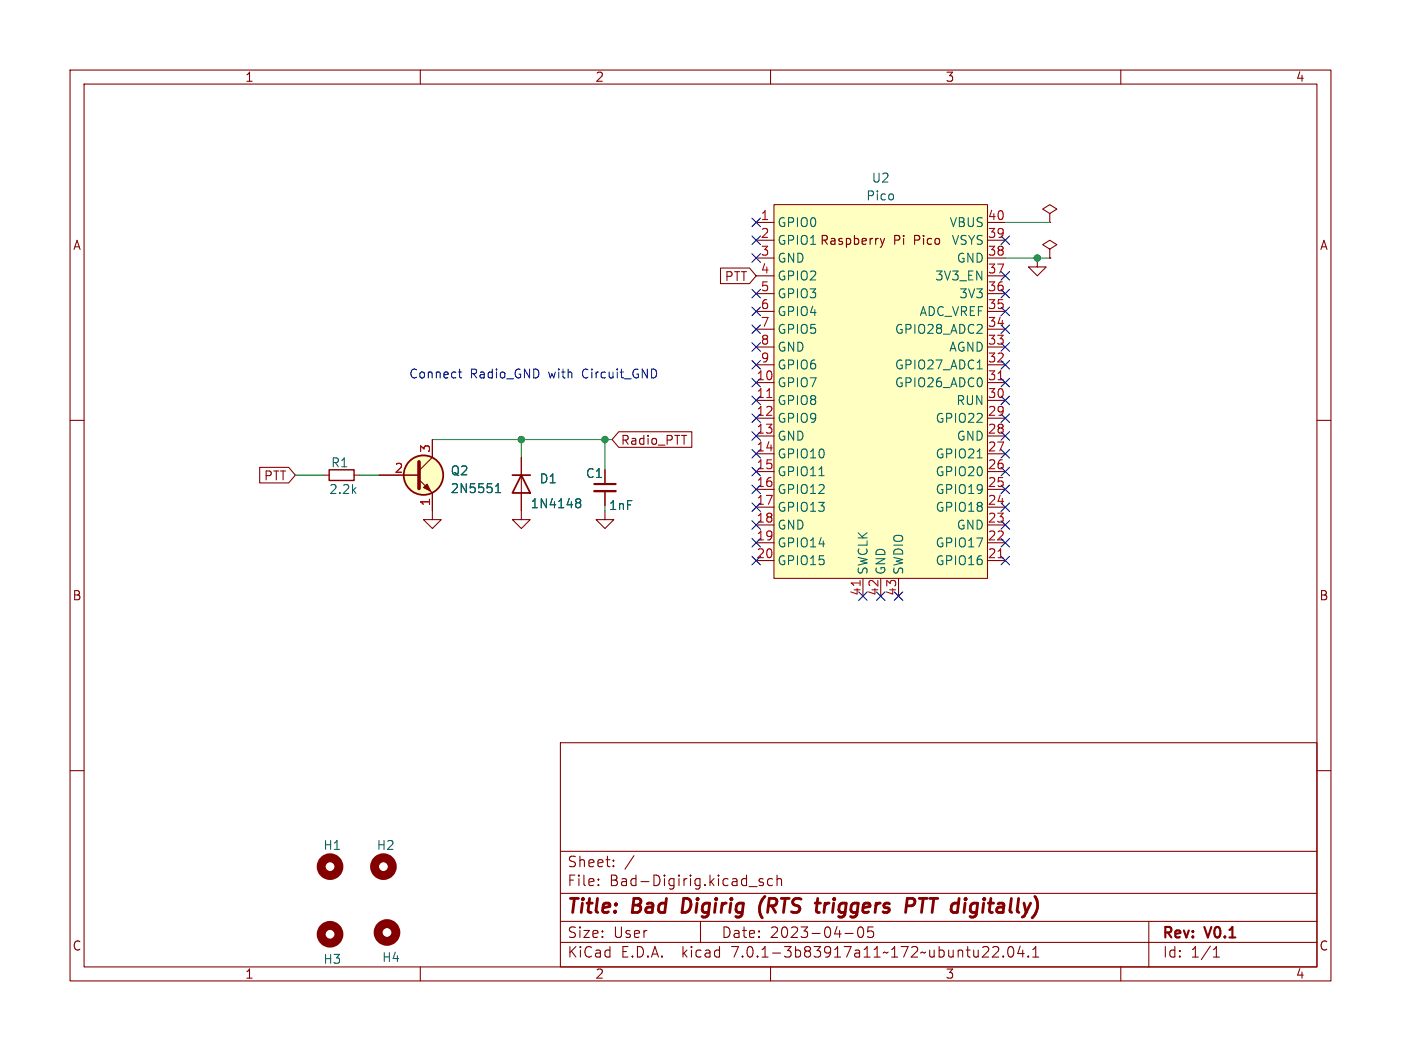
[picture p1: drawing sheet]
<svg xmlns="http://www.w3.org/2000/svg" width="200mm" height="150mm" viewBox="0 0 200 150" stroke-linecap="round" stroke-linejoin="round" font-family="sans-serif">
<g fill="none" stroke="#840000" stroke-width=".15">
<path d="M10 10h180v130h-180zM12 12h176v126h-176zM60 10v2M110 10v2M160 10v2M102.9 38.3h4.1l.9 1.1-.9 1.1h-4.1zM107.9 31.8h2.6M107.9 34.3h2.6M107.9 36.8h2.6M107.9 39.4h2.6M110.5 29.2h30.5v53.3h-30.5zM141 31.8h2.5"/>
<path d="M141 34.3h2.5M141 36.8h2.5M141 39.4h2.5M148.1 36.8v1.3h1.3l-1.3 1.3-1.3-1.3h1.3M149.9 30.5l1-.7-1-.6-1.1 .6 1.1 .7v1.3M149.9 31.8h.1M149.9 35.6l1-.7-1-.6-1.1 .6 1.1 .7v1.2M149.9 36.8h.1M10 60h2M107.9 54.6h2.6M107.9 57.1h2.6M107.9 59.7h2.6"/>
<path d="M107.9 52.1h2.6M107.9 49.5h2.6M107.9 47h2.6M107.9 44.4h2.6M107.9 41.9h2.6M141 54.6h2.5M141 57.1h2.5M141 59.7h2.5M141 52.1h2.5M141 49.5h2.5M141 47h2.5M141 44.4h2.5"/>
<path d="M141 41.9h2.5M188 60h2M37.1 66.7h4.1l1 1.1-1 1.1h-4.1zM46.2 67.8h.8M50.5 67.8h.8M54.1 67.8h5.7M59.8 68.5l1.9 1.9v3.8h1.3l-1.3 1.2-1.2-1.2h1.2M61.7 62.7v2.6l-1.9 1.9M74.4 65.3v8.9h1.3l-1.3 1.2-1.2-1.2h1.2M86.4 72.9v1.3h1.2l-1.2 1.2-1.3-1.2h1.3M86.4 67.1v2M86.4 70.1v2"/>
<path d="M88.3 61.6h10.5v2.2h-10.5l-.9-1.1zM107.9 62.2h2.6M107.9 64.8h2.6M107.9 67.3h2.6M107.9 69.8h2.6M107.9 72.4h2.6M107.9 74.9h2.6M107.9 77.5h2.6M141 62.2h2.5M141 64.8h2.5M141 67.3h2.5M141 69.8h2.5"/>
<path d="M141 72.4h2.5M141 74.9h2.5M141 77.5h2.5M107.9 80h2.6M123.2 82.5v2.6M125.7 82.5v2.6M128.3 82.5v2.6M141 80h2.5M10 110h2M80 106h108v32h-108zM188 110h2M60 138v2"/>
<path d="M80 134.5h108M80 131.5h108M80 127.5h108M80 121.5h108M85.4 126.3v.1M85.4 125.5v.1M87.6 123.6v.1M87.6 122.8v.1M100 131.5v3M106.9 126.5h1.2M108.9 125.5l-.3-.1-.2 .2v.2l.5 .2 .1 .1-.1 .2-.1 .1-.4-.1M110 138v2"/>
<path d="M110.3 125.5l-.4-.1-.3 .3v.4l.1 .2 .2 .1 .4-.1M110.9 125.5a.37 .37 0 0 1 .7 .1v.8M110.9 124.9v1.5M120.6 133.2h1.2M122.6 132.4a1 1 0 0 0 .2 1.4h.1a1 1 0 0 0 .2-1.4M123.9 132.3v.7l.2-.1h.5l.1 .3v.3l-.3 .3h-.3l-.2-.1M140.2 136.6h.9M141.1 135.2v.5M141.7 135.2l.2-.1 .5 .1a.41 .41 0 0 1 .1 .5l-.9 .9h1M143.2 136.5h.1l-.1 .1M143.2 136.5v.1M144.1 135.2a.36 .36 0 0 1 .5 .2 .77 .77 0 0 1-.4 1.2 1 1 0 0 1-.1-1.4z"/>
<path d="M145.6 135l-.3 1.1h.9M146 135.6v1M146.8 136.5h.1l-.1 .1M146.8 136.5h-.1l.1 .1M146.8 136.5v.1M147.4 136.6h.9M147.4 135.5l.5-.4v1.5M160 138v2M164 131.5v6.5M173.2 136.6h.9M173.2 135.5l.4-.4v1.5"/>
</g>
<path d="M109.1 128a2.32 2.32 0 0 0-.3 3M117.8 128.9l-.2 1.3M129.5 128.2h.8l.2 .1a.58 .58 0 0 1-.3 1h-.8" fill="none" stroke="#840000" stroke-width=".4"/>
<g fill="#ffffc2" stroke="#ffffc2" stroke-width=".14">
<path d="M110.5 29.2h30.5v53.3h-30.5z"/>
<circle cx="60.5" cy="67.8" r="2.82"/>
</g>
<path d="M59.8 65.9v3.8" fill="none" stroke="#840000" stroke-width=".51"/>
<path d="M60.5 69.6l.5-.5 .5 1z" fill="#840000" stroke="#840000" stroke-width=".15"/>
<g fill="none" stroke="#840000" stroke-width=".25">
<path d="M73.2 67.8h2.5M74.4 67.8l1.3 2.6h-2.5z"/>
<circle cx="60.5" cy="67.8" r="2.82"/>
</g>
<path d="M139.5 52.7h.7M70.7 70.3h.8M70.7 69.4l.4-.4v1.3M82.4 71.2l.4 .1 .1 .1-.2 .3M82.4 71.7h.3M82.7 71.7l.2 .3v.2l-.2 .3h-.3M139.5 65.4h.7" fill="none" stroke="#006464" stroke-width=".15"/>
<path d="M125.7 34l.3 .9M126 34.9l-.1 .3-.2 .1M126.3 34l-.3 .9" fill="none" stroke="#840000" stroke-width=".16"/>
<path d="M109.5 56.7h.7M142.5 54.2h.7M142.5 79.6h.7M122.8 82.9v.7" fill="none" stroke="#a90000" stroke-width=".15"/>
<path d="M47 67.1h3.5v1.5h-3.5z" fill="none" stroke="#840000" stroke-width=".2"/>
<path d="M84.8 70.1h3.1" fill="none" stroke="#840000" stroke-width=".33"/>
<path d="M84.8 69.1h3.1" fill="none" stroke="#840000" stroke-width=".3"/>
<g fill="none" stroke="#840000" stroke-width="1.3">
<circle cx="47.1" cy="133.3" r="1.27"/>
<circle cx="47.1" cy="123.7" r="1.27"/>
<circle cx="54.7" cy="123.7" r="1.27"/>
<circle cx="55.2" cy="133.1" r="1.27"/>
</g>
<path d="M65.4 53.1h.5M65.6 52.7v1.1l.1 .1h.2" fill="none" stroke="#0000c2" stroke-width=".15"/>
<path d="M143.5 31.8h6.4M143.5 36.8h6.4M42.2 67.8h4M51.3 67.8h2.8M61.7 62.7h25.7M74.4 62.7v2.6M86.4 62.7v4.4M86.4 72.1v.8" fill="none" stroke="#009600" stroke-width=".15"/>
<g fill="none" stroke="#000084" stroke-width=".15">
<path d="M107.3 31.1l1.3 1.3M107.3 33.7l1.3 1.2M107.3 36.2l1.3 1.2M108.6 31.1l-1.3 1.3M108.6 33.7l-1.3 1.2M108.6 36.2l-1.3 1.2M142.9 38.8l1.2 1.2M142.9 33.7l1.2 1.2M144.1 38.8l-1.2 1.2M144.1 33.7l-1.2 1.2M107.3 51.5l1.3 1.2M107.3 41.3l1.3 1.2"/>
<path d="M107.3 54l1.3 1.2M107.3 56.5l1.3 1.3M107.3 48.9l1.3 1.2M107.3 46.4l1.3 1.2M107.3 43.8l1.3 1.3M107.3 59.1l1.3 1.2M108.6 51.5l-1.3 1.2M108.6 41.3l-1.3 1.2M108.6 54l-1.3 1.2M108.6 56.5l-1.3 1.3M108.6 48.9l-1.3 1.2M108.6 46.4l-1.3 1.2"/>
<path d="M108.6 43.8l-1.3 1.3M108.6 59.1l-1.3 1.2M142.9 46.4l1.2 1.2M142.9 48.9l1.2 1.2M142.9 43.8l1.2 1.3M142.9 41.3l1.2 1.2M142.9 59.1l1.2 1.2M142.9 56.5l1.2 1.3M142.9 51.5l1.2 1.2M142.9 54l1.2 1.2M144.1 46.4l-1.2 1.2M144.1 48.9l-1.2 1.2"/>
<path d="M144.1 43.8l-1.2 1.3M144.1 41.3l-1.2 1.2M144.1 59.1l-1.2 1.2M144.1 56.5l-1.2 1.3M144.1 51.5l-1.2 1.2M144.1 54l-1.2 1.2M107.3 79.4l1.3 1.2M107.3 69.2l1.3 1.3M107.3 61.6l1.3 1.2M107.3 66.7l1.3 1.2M107.3 64.2l1.3 1.2M107.3 74.3l1.3 1.2"/>
<path d="M107.3 76.9l1.3 1.2M107.3 71.8l1.3 1.2M108.6 79.4l-1.3 1.2M108.6 76.9l-1.3 1.2M108.6 74.3l-1.3 1.2M108.6 69.2l-1.3 1.3M108.6 61.6l-1.3 1.2M108.6 66.7l-1.3 1.2M108.6 64.2l-1.3 1.2M108.6 71.8l-1.3 1.2M142.9 71.8l1.2 1.2M142.9 76.9l1.2 1.2"/>
<path d="M142.9 74.3l1.2 1.2M142.9 79.4l1.2 1.2M142.9 69.2l1.2 1.3M142.9 64.2l1.2 1.2M142.9 66.7l1.2 1.2M142.9 61.6l1.2 1.2M144.1 71.8l-1.2 1.2M144.1 69.2l-1.2 1.3M144.1 76.9l-1.2 1.2M144.1 74.3l-1.2 1.2M144.1 79.4l-1.2 1.2M144.1 64.2l-1.2 1.2"/>
<path d="M144.1 66.7l-1.2 1.2M144.1 61.6l-1.2 1.2M122.6 84.5l1.2 1.2M123.8 84.5l-1.2 1.2M125.1 84.5l1.2 1.2M126.3 84.5l-1.2 1.2M127.7 84.5l1.2 1.2M128.9 84.5l-1.2 1.2"/>
</g>
<g fill="#009600" stroke="#009600" stroke-width=".15">
<circle cx="74.4" cy="62.7" r=".46"/>
<circle cx="86.4" cy="62.7" r=".46"/>
<circle cx="148.1" cy="36.8" r=".46"/>
</g>
<g font-size="2.8" fill="#840000">
<text x="81" y="130.8">Title:</text>
<text x="90.4" y="130.8">Bad</text>
<text x="98.1" y="130.8">Digirig</text>
<text x="109.7" y="130.8">(RTS</text>
<text x="118.4" y="130.8">triggers</text>
<text x="131.8" y="130.8">PTT digitally)</text>
</g>
<g font-size="2.1" fill="#840000">
<text x="81" y="124">Sheet:</text>
<text x="89.2" y="124">/</text>
<text x="81" y="126.7">File:</text>
<text x="87" y="126.7">Bad-Digirig.kicad_sch</text>
<text x="81" y="136.9">KiCad</text>
<text x="81" y="134.1">Size:</text>
<text x="87.6" y="134.1">User</text>
<text x="88.7" y="136.9">E.D.A.</text>
<text x="97.4" y="136.9">kicad</text>
<text x="103" y="134.1">Date:</text>
<text x="104.5" y="136.9">7.0.1-3b83917a11~172~ubuntu22.04.1</text>
<text x="109.9" y="134.1">2023-04-05</text>
<text x="166" y="134.2">Rev:</text>
<text x="166" y="136.9">Id:</text>
<text x="170" y="136.9">1/1</text>
<text x="172.2" y="134.2">V0.1</text>
</g>
<g font-size="1.8" fill="#840000">
<text x="35" y="11.8">1</text>
<text x="85" y="11.8">2</text>
<text x="135" y="11.8">3</text>
<text x="185" y="11.8">4</text>
<text x="10.4" y="35.8">A</text>
<text x="127.5" y="35.1">Pi</text>
<text x="130.5" y="35.1">Pico</text>
<text x="188.4" y="35.8">A</text>
<text x="103.3" y="40.3">PTT</text>
<text x="88.6" y="63.7">Radio_PTT</text>
<text x="37.6" y="68.7">PTT</text>
<text x="10.3" y="85.8">B</text>
<text x="188.3" y="85.8">B</text>
<text x="10.3" y="135.8">C</text>
<text x="188.3" y="135.8">C</text>
<text x="35" y="139.9">1</text>
<text x="85" y="139.9">2</text>
<text x="135" y="139.9">3</text>
<text x="185" y="139.9">4</text>
</g>
<g font-size="1.8" fill="#006464">
<text x="123.6" y="28.8">Pico</text>
<text x="124.4" y="26.2">U2</text>
<text x="111" y="32.6">GPIO0</text>
<text x="111" y="35.1">GPIO1 Raspberry</text>
<text x="135.4" y="32.6">VBUS</text>
<text x="135.7" y="35.1">VSYS</text>
<text x="111" y="37.7">GND</text>
<text x="111" y="40.2">GPIO2</text>
<text x="133.4" y="40.2">3V3_EN</text>
<text x="136.5" y="37.7">GND</text>
<text x="111" y="42.7">GPIO3</text>
<text x="111" y="45.3">GPIO4</text>
<text x="111" y="47.8">GPIO5</text>
<text x="127.6" y="47.8">GPIO28_ADC2</text>
<text x="131.1" y="45.3">ADC_VREF</text>
<text x="136.8" y="42.7">3V3</text>
<text x="111" y="50.4">GND</text>
<text x="111" y="52.9">GPIO6</text>
<text x="127.6" y="52.9">GPIO27_ADC1</text>
<text x="135.4" y="50.4">AGND</text>
<text x="111" y="55.4">GPIO7</text>
<text x="111" y="58">GPIO8</text>
<text x="127.6" y="55.4">GPIO26_ADC0</text>
<text x="136.4" y="58">RUN</text>
<text x="111" y="60.5">GPIO9</text>
<text x="111" y="63.1">GND</text>
<text x="111" y="65.6">GPIO10</text>
<text x="133.4" y="65.6">GPIO21</text>
<text x="133.4" y="60.5">GPIO22</text>
<text x="136.5" y="63.1">GND</text>
<text x="46.9" y="70.7">2.2k</text>
<text x="47.2" y="66.9">R1</text>
<text x="64.3" y="68">Q2</text>
<text x="64.3" y="70.5">2N5551</text>
<text x="77" y="69.2">D1</text>
<text x="83.6" y="68.4">C1</text>
<text x="111" y="68.1">GPIO11</text>
<text x="111" y="70.7">GPIO12</text>
<text x="133.4" y="70.7">GPIO19</text>
<text x="133.4" y="68.1">GPIO20</text>
<text x="75.7" y="72.7">1N4148</text>
<text x="86.9" y="73">1nF</text>
<text x="111" y="73.2">GPIO13</text>
<text x="111" y="75.8">GND</text>
<text x="133.4" y="73.2">GPIO18</text>
<text x="136.5" y="75.8">GND</text>
<text x="111" y="78.3">GPIO14</text>
<text x="111" y="80.8">GPIO15</text>
<text x="124" y="82" transform="rotate(-90 124 82)">SWCLK</text>
<text x="126.6" y="82" transform="rotate(-90 126.6 82)">GND</text>
<text x="129.1" y="82" transform="rotate(-90 129.1 82)">SWDIO</text>
<text x="133.4" y="80.8">GPIO16</text>
<text x="133.4" y="78.3">GPIO17</text>
<text x="46.1" y="121.5">H1</text>
<text x="53.7" y="121.5">H2</text>
<text x="46.1" y="137.7">H3</text>
<text x="54.5" y="137.5">H4</text>
</g>
<g font-size="1.8" fill="#a90000">
<text x="108.6" y="31.5">1</text>
<text x="108.6" y="34">2</text>
<text x="141" y="34">39</text>
<text x="141" y="31.5">40</text>
<text x="108.6" y="36.6">3</text>
<text x="108.6" y="39.1">4</text>
<text x="108.6" y="41.7">5</text>
<text x="141" y="41.7">36</text>
<text x="141" y="39.1">37</text>
<text x="141" y="36.6">38</text>
<text x="108.6" y="44.2">6</text>
<text x="108.6" y="46.7">7</text>
<text x="141" y="46.7">34</text>
<text x="141" y="44.2">35</text>
<text x="108.6" y="49.3">8</text>
<text x="108.6" y="51.8">9</text>
<text x="141" y="51.8">32</text>
<text x="141" y="49.3">33</text>
<text x="107.9" y="54.4">10</text>
<text x="107.9" y="56.9">11</text>
<text x="107.9" y="59.4">12</text>
<text x="141" y="59.4">29</text>
<text x="141" y="56.9">30</text>
<text x="141" y="54.4">31</text>
<text x="61.5" y="64.7" transform="rotate(-90 61.5 64.7)">3</text>
<text x="107.9" y="62">13</text>
<text x="107.9" y="64.5">14</text>
<text x="141" y="64.5">27</text>
<text x="141" y="62">28</text>
<text x="56.3" y="67.6">2</text>
<text x="107.9" y="67.1">15</text>
<text x="107.9" y="69.6">16</text>
<text x="141" y="69.6">25</text>
<text x="141" y="67.1">26</text>
<text x="61.5" y="72.3" transform="rotate(-90 61.5 72.3)">1</text>
<text x="107.9" y="72.1">17</text>
<text x="107.9" y="74.7">18</text>
<text x="107.9" y="77.2">19</text>
<text x="141" y="77.2">22</text>
<text x="141" y="74.7">23</text>
<text x="141" y="72.1">24</text>
<text x="107.9" y="79.8">20</text>
<text x="141" y="79.8">21</text>
<text x="122.9" y="85.1" transform="rotate(-90 122.9 85.1)">41</text>
<text x="125.5" y="85.1" transform="rotate(-90 125.5 85.1)">42</text>
<text x="128" y="85.1" transform="rotate(-90 128 85.1)">43</text>
</g>
<g font-size="1.8" fill="#0000c2">
<text x="58.4" y="54.1">Connect</text>
<text x="67.1" y="54.1">Radio_GND</text>
<text x="78.4" y="54.1">with</text>
<text x="83.3" y="54.1">Circuit_GND</text>
</g>
</svg>
